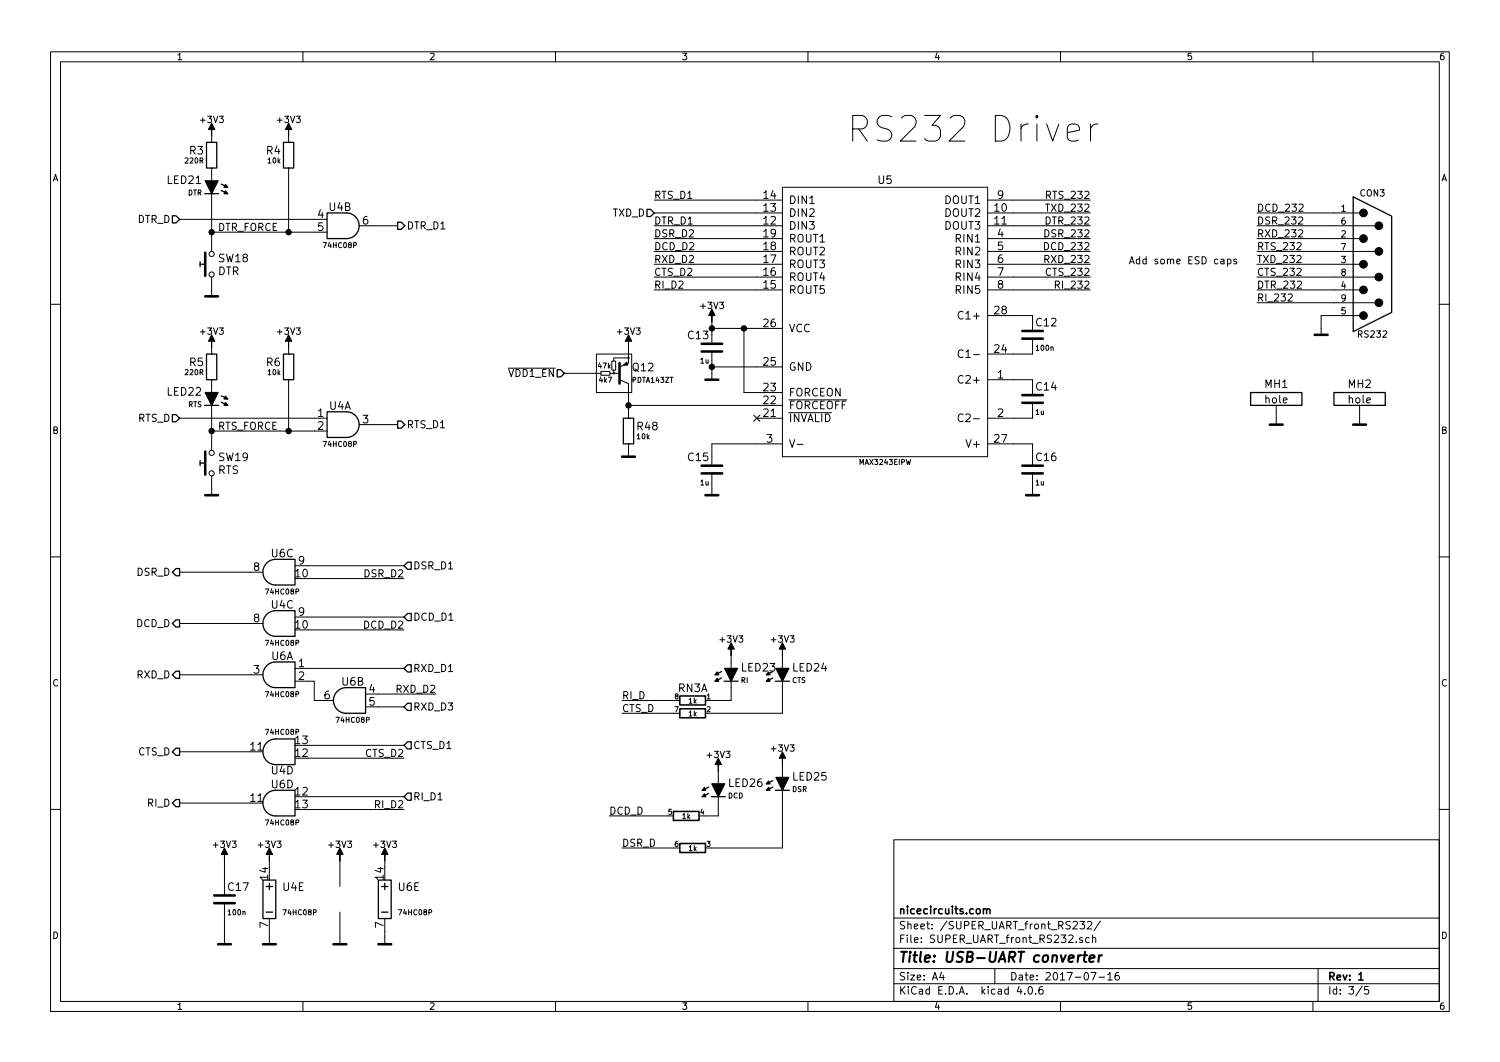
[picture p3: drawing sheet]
EESchema Schematic File Version 2
LIBS:SUPER_UART_front-rescue
LIBS:_test_
LIBS:niceAVR
LIBS:niceCommunicationIC
LIBS:niceConectorsOther
LIBS:niceDiodes
LIBS:niceDrivers
LIBS:niceLogic
LIBS:niceMechanical
LIBS:niceModules
LIBS:niceMosfets
LIBS:niceOpamps
LIBS:nicePinheaders
LIBS:nicePowerSupplies
LIBS:niceResonators
LIBS:niceRLC
LIBS:niceSensors
LIBS:niceSTM32
LIBS:niceSwitches
LIBS:niceTerminalBlocks
LIBS:Test
LIBS:pnAnalogOther
LIBS:pnConnector
LIBS:pnDiode
LIBS:pnLogic
LIBS:pnModules
LIBS:pnOpamp
LIBS:pnPins
LIBS:pnPowerManagement
LIBS:pnRC
LIBS:pnSwitches
LIBS:pnSymbols
LIBS:pnTransistor
LIBS:pnRelay
LIBS:74xgxx
LIBS:74xx
LIBS:cmos4000
LIBS:niceIsolators
LIBS:conn
LIBS:niceCpld
LIBS:niceFFC
LIBS:power
LIBS:SUPER_UART_front-cache
EELAYER 25 0
EELAYER END
$Descr A4 11693 8268
encoding utf-8
Sheet 3 5
Title "USB-UART converter"
Date "2017-07-16"
Rev "1"
Comp "nicecircuits.com"
Comment1 ""
Comment2 ""
Comment3 ""
Comment4 ""
$EndDescr
$Comp
L MAX3243EIPW U5
U 1 1
P 6900 2550
F 0 "U5" H 6900 3710 60  0000 C CNN
F 1 "MAX3243EIPW" H 6900 1510 40  0000 C CNN
F 2 "TSSOP-28_N" H 6900 1450 40  0001 C CNN
F 3 "" H 6900 2550 60  0001 C CNN
	1    6900 2550
	1    0    0    -1  
$EndComp
$Comp
L C C13
U 1 1
P 5550 2700
F 0 "C13" H 5570 2800 60  0000 L CNN
F 1 "1u" H 5570 2600 40  0000 L CNN
F 2 "0603_N" H 5570 2540 40  0001 L CNN
F 3 "" H 5550 2700 60  0001 C CNN
F 4 "Value" H 5550 2700 60  0001 C CNN "Fieldname"
	1    5550 2700
	-1   0    0    -1  
$EndComp
$Comp
L GND #PWR046
U 1 1
P 5550 2900
F 0 "#PWR046" H 5580 2870 10  0001 C CNN
F 1 "GND" H 5550 2775 40  0001 C CNN
F 2 "" H 5550 2900 50  0001 C CNN
F 3 "" H 5550 2900 50  0001 C CNN
	1    5550 2900
	1    0    0    -1  
$EndComp
$Comp
L +3V3-RESCUE-SUPER_UART_front #PWR047
U 1 1
P 5550 2500
AR Path="/5933AA35" Ref="#PWR047"  Part="1" 
AR Path="/5933A622/5933AA35" Ref="#PWR047"  Part="1" 
F 0 "#PWR047" H 5580 2530 10  0001 C CNN
F 1 "+3V3" H 5550 2630 50  0000 C CNN
F 2 "" H 5550 2500 50  0001 C CNN
F 3 "" H 5550 2500 50  0001 C CNN
	1    5550 2500
	1    0    0    -1  
$EndComp
$Comp
L GND #PWR048
U 1 1
P 5550 3800
F 0 "#PWR048" H 5580 3770 10  0001 C CNN
F 1 "GND" H 5550 3675 40  0001 C CNN
F 2 "" H 5550 3800 50  0001 C CNN
F 3 "" H 5550 3800 50  0001 C CNN
	1    5550 3800
	1    0    0    -1  
$EndComp
NoConn ~ 5900 3250
$Comp
L GND #PWR049
U 1 1
P 8050 3800
F 0 "#PWR049" H 8080 3770 10  0001 C CNN
F 1 "GND" H 8050 3675 40  0001 C CNN
F 2 "" H 8050 3800 50  0001 C CNN
F 3 "" H 8050 3800 50  0001 C CNN
	1    8050 3800
	1    0    0    -1  
$EndComp
$Comp
L C C12
U 1 1
P 8050 2600
F 0 "C12" H 8070 2700 60  0000 L CNN
F 1 "100n" H 8070 2500 40  0000 L CNN
F 2 "0603_N" H 8070 2440 40  0001 L CNN
F 3 "" H 8050 2600 60  0001 C CNN
	1    8050 2600
	1    0    0    -1  
$EndComp
Text Label 5100 1750 0    56   ~ 0
DTR_D1
Text Label 5100 1550 0    56   ~ 0
RTS_D1
$Comp
L DB9_MALE CON3
U 1 1
P 10700 2050
F 0 "CON3" H 10700 1500 50  0000 C CNN
F 1 "RS232" H 10700 2600 50  0000 C CNN
F 2 "pnConnector:DB9MV" H 10700 2050 50  0001 C CNN
F 3 "" H 10700 2050 50  0001 C CNN
	1    10700 2050
	1    0    0    1   
$EndComp
$Comp
L mounting_hole_plated MH2
U 1 1
P 10600 3100
F 0 "MH2" H 10600 3220 60  0000 C CNN
F 1 "hole" H 10600 3100 60  0000 C CNN
F 2 "mounting_hole_3.2_7.5_plated" H 10600 3010 40  0001 C CNN
F 3 "" H 10600 3100 60  0001 C CNN
	1    10600 3100
	1    0    0    -1  
$EndComp
$Comp
L GND #PWR050
U 1 1
P 10600 3250
F 0 "#PWR050" H 10630 3220 10  0001 C CNN
F 1 "GND" H 10600 3125 40  0001 C CNN
F 2 "" H 10600 3250 50  0001 C CNN
F 3 "" H 10600 3250 50  0001 C CNN
	1    10600 3250
	1    0    0    -1  
$EndComp
$Comp
L mounting_hole_plated MH1
U 1 1
P 9950 3100
F 0 "MH1" H 9950 3220 60  0000 C CNN
F 1 "hole" H 9950 3100 60  0000 C CNN
F 2 "mounting_hole_3.2_7.5_plated" H 9950 3010 40  0001 C CNN
F 3 "" H 9950 3100 60  0001 C CNN
	1    9950 3100
	1    0    0    -1  
$EndComp
$Comp
L GND #PWR051
U 1 1
P 9950 3250
F 0 "#PWR051" H 9980 3220 10  0001 C CNN
F 1 "GND" H 9950 3125 40  0001 C CNN
F 2 "" H 9950 3250 50  0001 C CNN
F 3 "" H 9950 3250 50  0001 C CNN
	1    9950 3250
	1    0    0    -1  
$EndComp
Text Label 8500 1650 2    56   ~ 0
TXD_232
Text Label 8500 1750 2    56   ~ 0
DTR_232
Text Label 8500 1850 2    56   ~ 0
DSR_232
Text Label 8500 2150 2    56   ~ 0
CTS_232
Text Label 8500 2250 2    56   ~ 0
RI_232
Text Label 8500 1950 2    56   ~ 0
DCD_232
Text Label 8500 2050 2    56   ~ 0
RXD_232
Text Label 9800 1950 0    56   ~ 0
RTS_232
Text Label 9800 1750 0    56   ~ 0
DSR_232
Text Label 9800 2150 0    56   ~ 0
CTS_232
Text Label 9800 2350 0    56   ~ 0
RI_232
Text Label 9800 1650 0    56   ~ 0
DCD_232
Text Label 9800 1850 0    56   ~ 0
RXD_232
Text Label 9800 2050 0    56   ~ 0
TXD_232
Text Label 9800 2250 0    56   ~ 0
DTR_232
$Comp
L GND #PWR052
U 1 1
P 10300 2550
F 0 "#PWR052" H 10330 2520 10  0001 C CNN
F 1 "GND" H 10300 2425 40  0001 C CNN
F 2 "" H 10300 2550 50  0001 C CNN
F 3 "" H 10300 2550 50  0001 C CNN
	1    10300 2550
	1    0    0    -1  
$EndComp
$Comp
L C C15
U 1 1
P 5550 3650
F 0 "C15" H 5570 3750 60  0000 L CNN
F 1 "1u" H 5570 3550 40  0000 L CNN
F 2 "0603_N" H 5570 3490 40  0001 L CNN
F 3 "" H 5550 3650 60  0001 C CNN
F 4 "Value" H 5550 3650 60  0001 C CNN "Fieldname"
	1    5550 3650
	-1   0    0    -1  
$EndComp
Wire Wire Line
	5550 2500 5550 2600
Wire Wire Line
	5550 2800 5550 2900
Wire Wire Line
	4900 3150 5900 3150
Wire Wire Line
	5550 2550 5900 2550
Connection ~ 5550 2550
Connection ~ 5800 2550
Wire Wire Line
	5900 3050 5800 3050
Wire Wire Line
	5900 2850 5550 2850
Connection ~ 5550 2850
Wire Wire Line
	5550 3800 5550 3750
Wire Wire Line
	5900 3450 5550 3450
Wire Wire Line
	5550 3450 5550 3550
Wire Wire Line
	8050 3800 8050 3750
Wire Wire Line
	7900 3450 8050 3450
Wire Wire Line
	8050 3450 8050 3550
Wire Wire Line
	7900 3250 8050 3250
Wire Wire Line
	8050 3250 8050 3200
Wire Wire Line
	8050 3000 8050 2950
Wire Wire Line
	8050 2950 7900 2950
Wire Wire Line
	7900 2750 8050 2750
Wire Wire Line
	8050 2750 8050 2700
Wire Wire Line
	8050 2500 8050 2450
Wire Wire Line
	8050 2450 7900 2450
Wire Wire Line
	10600 3250 10600 3200
Wire Wire Line
	9950 3250 9950 3200
Wire Wire Line
	5100 1550 5900 1550
Wire Wire Line
	5900 1650 5100 1650
Wire Wire Line
	5100 1750 5900 1750
Wire Wire Line
	8500 1550 7900 1550
Wire Wire Line
	8500 1650 7900 1650
Wire Wire Line
	8500 1750 7900 1750
Wire Wire Line
	8500 1850 7900 1850
Wire Wire Line
	8500 1950 7900 1950
Wire Wire Line
	8500 2050 7900 2050
Wire Wire Line
	8500 2150 7900 2150
Wire Wire Line
	8500 2250 7900 2250
Wire Wire Line
	10400 2450 10300 2450
Wire Wire Line
	10300 2450 10300 2550
Wire Wire Line
	9800 2350 10400 2350
Wire Wire Line
	10400 2250 9800 2250
Wire Wire Line
	9800 2150 10400 2150
Wire Wire Line
	10400 2050 9800 2050
Wire Wire Line
	9800 1950 10400 1950
Wire Wire Line
	10400 1850 9800 1850
Wire Wire Line
	9800 1750 10400 1750
Wire Wire Line
	10400 1650 9800 1650
Text Label 5100 2150 0    56   ~ 0
CTS_D2
Text Label 5100 1850 0    56   ~ 0
DSR_D2
Text Label 5100 2250 0    56   ~ 0
RI_D2
Text Label 5100 2050 0    56   ~ 0
RXD_D2
Text Label 5100 1950 0    56   ~ 0
DCD_D2
Wire Wire Line
	5100 1850 5900 1850
Wire Wire Line
	5100 1950 5900 1950
Wire Wire Line
	5100 2050 5900 2050
Wire Wire Line
	5100 2150 5900 2150
Wire Wire Line
	5100 2250 5900 2250
Text Label 8500 1550 2    56   ~ 0
RTS_232
Text Notes 6600 1100 0    200  ~ 0
RS232 Driver
$Comp
L MicroswitchSMT SW19
U 1 1
P 1650 3600
F 0 "SW19" H 1700 3650 60  0000 L CNN
F 1 "RTS" H 1700 3550 60  0000 L CNN
F 2 "pnSwitches:TACTB-64K-F" H 1700 3450 60  0001 L CNN
F 3 "" H 1650 3600 60  0000 C CNN
	1    1650 3600
	1    0    0    -1  
$EndComp
$Comp
L MicroswitchSMT SW18
U 1 1
P 1650 2050
F 0 "SW18" H 1700 2100 60  0000 L CNN
F 1 "DTR" H 1700 2000 60  0000 L CNN
F 2 "pnSwitches:TACTB-64K-F" H 1700 1900 60  0001 L CNN
F 3 "" H 1650 2050 60  0000 C CNN
	1    1650 2050
	1    0    0    -1  
$EndComp
$Comp
L diode_LED LED21
U 1 1
P 1650 1450
F 0 "LED21" H 1725 1510 60  0000 L CNN
F 1 "DTR" H 1725 1410 40  0000 L CNN
F 2 "pnSemiconductor:0805D" H 1725 1350 40  0001 L CNN
F 3 "" H 1650 1450 60  0001 C CNN
	1    1650 1450
	-1   0    0    -1  
$EndComp
$Comp
L diode_LED LED22
U 1 1
P 1650 3100
F 0 "LED22" H 1725 3160 60  0000 L CNN
F 1 "RTS" H 1725 3060 40  0000 L CNN
F 2 "pnSemiconductor:0805D" H 1725 3000 40  0001 L CNN
F 3 "" H 1650 3100 60  0001 C CNN
	1    1650 3100
	-1   0    0    -1  
$EndComp
$Comp
L GND #PWR053
U 1 1
P 1650 2250
F 0 "#PWR053" H 1650 2050 50  0001 C CNN
F 1 "GND" H 1650 2125 30  0001 C CNN
F 2 "" H 1650 2250 50  0001 C CNN
F 3 "" H 1650 2250 50  0001 C CNN
	1    1650 2250
	1    0    0    -1  
$EndComp
$Comp
L R_V R3
U 1 1
P 1650 1200
F 0 "R3" H 1710 1240 60  0000 L CNN
F 1 "220R" H 1710 1160 40  0000 L CNN
F 2 "0603_R_N" H 1710 1100 40  0001 L CNN
F 3 "" H 1650 1200 60  0001 C CNN
	1    1650 1200
	-1   0    0    -1  
$EndComp
$Comp
L +3V3-RESCUE-SUPER_UART_front #PWR054
U 1 1
P 1650 1050
AR Path="/5933BD81" Ref="#PWR054"  Part="1" 
AR Path="/5933A622/5933BD81" Ref="#PWR054"  Part="1" 
F 0 "#PWR054" H 1680 1080 10  0001 C CNN
F 1 "+3V3" H 1650 1180 50  0000 C CNN
F 2 "" H 1650 1050 50  0001 C CNN
F 3 "" H 1650 1050 50  0001 C CNN
	1    1650 1050
	1    0    0    -1  
$EndComp
$Comp
L GND #PWR055
U 1 1
P 1650 3800
F 0 "#PWR055" H 1650 3600 50  0001 C CNN
F 1 "GND" H 1650 3675 30  0001 C CNN
F 2 "" H 1650 3800 50  0001 C CNN
F 3 "" H 1650 3800 50  0001 C CNN
	1    1650 3800
	1    0    0    -1  
$EndComp
$Comp
L R_V R5
U 1 1
P 1650 2850
F 0 "R5" H 1710 2890 60  0000 L CNN
F 1 "220R" H 1710 2810 40  0000 L CNN
F 2 "0603_R_N" H 1710 2750 40  0001 L CNN
F 3 "" H 1650 2850 60  0001 C CNN
	1    1650 2850
	-1   0    0    -1  
$EndComp
$Comp
L +3V3-RESCUE-SUPER_UART_front #PWR056
U 1 1
P 1650 2700
AR Path="/5933BD95" Ref="#PWR056"  Part="1" 
AR Path="/5933A622/5933BD95" Ref="#PWR056"  Part="1" 
F 0 "#PWR056" H 1680 2730 10  0001 C CNN
F 1 "+3V3" H 1650 2830 50  0000 C CNN
F 2 "" H 1650 2700 50  0001 C CNN
F 3 "" H 1650 2700 50  0001 C CNN
	1    1650 2700
	1    0    0    -1  
$EndComp
Wire Wire Line
	1650 2250 1650 2200
Wire Wire Line
	1650 1550 1650 1900
Connection ~ 1650 1800
Wire Wire Line
	1650 1350 1650 1300
Wire Wire Line
	1650 1050 1650 1100
Wire Wire Line
	1650 3800 1650 3750
Wire Wire Line
	1650 3200 1650 3450
Wire Wire Line
	1650 3350 2450 3350
Connection ~ 1650 3350
Wire Wire Line
	1650 3000 1650 2950
Wire Wire Line
	1650 2700 1650 2750
Wire Wire Line
	2900 3300 3100 3300
Wire Wire Line
	1400 1700 2450 1700
Wire Wire Line
	3100 1750 2900 1750
Text Label 3150 5900 2    56   ~ 0
CTS_D2
Text Label 3150 4500 2    56   ~ 0
DSR_D2
Text Label 3150 6300 2    56   ~ 0
RI_D2
Text Label 3400 5400 2    56   ~ 0
RXD_D2
Text Label 3150 4900 2    56   ~ 0
DCD_D2
Wire Wire Line
	3150 4400 2400 4400
Wire Wire Line
	3150 4500 2400 4500
Wire Wire Line
	3150 4800 2400 4800
Wire Wire Line
	3150 4900 2400 4900
Wire Wire Line
	3150 5200 2400 5200
Wire Wire Line
	3150 5800 2400 5800
Wire Wire Line
	3150 5900 2400 5900
Wire Wire Line
	3150 6200 2400 6200
Wire Wire Line
	3150 6300 2400 6300
Wire Wire Line
	1950 6250 1400 6250
Wire Wire Line
	1400 5850 1950 5850
Wire Wire Line
	1950 5250 1400 5250
Wire Wire Line
	1400 4850 1950 4850
Wire Wire Line
	1950 4450 1400 4450
$Comp
L R_V R6
U 1 1
P 2250 2850
F 0 "R6" H 2310 2890 60  0000 L CNN
F 1 "10k" H 2310 2810 40  0000 L CNN
F 2 "0603_R_N" H 2310 2750 40  0001 L CNN
F 3 "" H 2250 2850 60  0001 C CNN
	1    2250 2850
	-1   0    0    -1  
$EndComp
$Comp
L +3V3-RESCUE-SUPER_UART_front #PWR057
U 1 1
P 2250 2700
AR Path="/5933BDC9" Ref="#PWR057"  Part="1" 
AR Path="/5933A622/5933BDC9" Ref="#PWR057"  Part="1" 
F 0 "#PWR057" H 2280 2730 10  0001 C CNN
F 1 "+3V3" H 2250 2830 50  0000 C CNN
F 2 "" H 2250 2700 50  0001 C CNN
F 3 "" H 2250 2700 50  0001 C CNN
	1    2250 2700
	1    0    0    -1  
$EndComp
Wire Wire Line
	2250 2700 2250 2750
Wire Wire Line
	2250 2950 2250 3350
Connection ~ 2250 3350
$Comp
L R_V R4
U 1 1
P 2250 1200
F 0 "R4" H 2310 1240 60  0000 L CNN
F 1 "10k" H 2310 1160 40  0000 L CNN
F 2 "0603_R_N" H 2310 1100 40  0001 L CNN
F 3 "" H 2250 1200 60  0001 C CNN
	1    2250 1200
	-1   0    0    -1  
$EndComp
$Comp
L +3V3-RESCUE-SUPER_UART_front #PWR058
U 1 1
P 2250 1050
AR Path="/5933BDD9" Ref="#PWR058"  Part="1" 
AR Path="/5933A622/5933BDD9" Ref="#PWR058"  Part="1" 
F 0 "#PWR058" H 2280 1080 10  0001 C CNN
F 1 "+3V3" H 2250 1180 50  0000 C CNN
F 2 "" H 2250 1050 50  0001 C CNN
F 3 "" H 2250 1050 50  0001 C CNN
	1    2250 1050
	1    0    0    -1  
$EndComp
Wire Wire Line
	2250 1050 2250 1100
Wire Wire Line
	2250 1300 2250 1800
Connection ~ 2250 1800
Wire Wire Line
	1650 1800 2450 1800
$Comp
L +3V3-RESCUE-SUPER_UART_front #PWR059
U 1 1
P 2100 6700
AR Path="/5933BDE3" Ref="#PWR059"  Part="1" 
AR Path="/5933A622/5933BDE3" Ref="#PWR059"  Part="1" 
F 0 "#PWR059" H 2130 6730 10  0001 C CNN
F 1 "+3V3" H 2100 6830 50  0000 C CNN
F 2 "" H 2100 6700 50  0001 C CNN
F 3 "" H 2100 6700 50  0001 C CNN
	1    2100 6700
	1    0    0    -1  
$EndComp
$Comp
L GND #PWR060
U 1 1
P 2100 7300
F 0 "#PWR060" H 2100 7100 50  0001 C CNN
F 1 "GND" H 2100 7175 30  0001 C CNN
F 2 "" H 2100 7300 50  0001 C CNN
F 3 "" H 2100 7300 50  0001 C CNN
	1    2100 7300
	1    0    0    -1  
$EndComp
$Comp
L C C17
U 1 1
P 1750 7000
F 0 "C17" H 1770 7100 60  0000 L CNN
F 1 "100n" H 1770 6900 40  0000 L CNN
F 2 "0603_N" H 1770 6840 40  0001 L CNN
F 3 "" H 1750 7000 60  0001 C CNN
	1    1750 7000
	1    0    0    -1  
$EndComp
$Comp
L GND #PWR061
U 1 1
P 1750 7300
F 0 "#PWR061" H 1750 7100 50  0001 C CNN
F 1 "GND" H 1750 7175 30  0001 C CNN
F 2 "" H 1750 7300 50  0001 C CNN
F 3 "" H 1750 7300 50  0001 C CNN
	1    1750 7300
	1    0    0    -1  
$EndComp
$Comp
L +3V3-RESCUE-SUPER_UART_front #PWR062
U 1 1
P 1750 6700
AR Path="/5933BDFC" Ref="#PWR062"  Part="1" 
AR Path="/5933A622/5933BDFC" Ref="#PWR062"  Part="1" 
F 0 "#PWR062" H 1780 6730 10  0001 C CNN
F 1 "+3V3" H 1750 6830 50  0000 C CNN
F 2 "" H 1750 6700 50  0001 C CNN
F 3 "" H 1750 6700 50  0001 C CNN
	1    1750 6700
	1    0    0    -1  
$EndComp
Wire Wire Line
	1750 6700 1750 6900
Wire Wire Line
	1750 7300 1750 7100
Wire Wire Line
	2100 7300 2100 7250
Wire Wire Line
	2100 6750 2100 6700
$Comp
L +3V3-RESCUE-SUPER_UART_front #PWR063
U 1 1
P 3000 6700
AR Path="/5933BE06" Ref="#PWR063"  Part="1" 
AR Path="/5933A622/5933BE06" Ref="#PWR063"  Part="1" 
F 0 "#PWR063" H 3030 6730 10  0001 C CNN
F 1 "+3V3" H 3000 6830 50  0000 C CNN
F 2 "" H 3000 6700 50  0001 C CNN
F 3 "" H 3000 6700 50  0001 C CNN
	1    3000 6700
	1    0    0    -1  
$EndComp
$Comp
L GND #PWR064
U 1 1
P 3000 7300
F 0 "#PWR064" H 3000 7100 50  0001 C CNN
F 1 "GND" H 3000 7175 30  0001 C CNN
F 2 "" H 3000 7300 50  0001 C CNN
F 3 "" H 3000 7300 50  0001 C CNN
	1    3000 7300
	1    0    0    -1  
$EndComp
$Comp
L GND #PWR065
U 1 1
P 2650 7300
F 0 "#PWR065" H 2650 7100 50  0001 C CNN
F 1 "GND" H 2650 7175 30  0001 C CNN
F 2 "" H 2650 7300 50  0001 C CNN
F 3 "" H 2650 7300 50  0001 C CNN
	1    2650 7300
	1    0    0    -1  
$EndComp
$Comp
L +3V3-RESCUE-SUPER_UART_front #PWR066
U 1 1
P 2650 6700
AR Path="/5933BE1F" Ref="#PWR066"  Part="1" 
AR Path="/5933A622/5933BE1F" Ref="#PWR066"  Part="1" 
F 0 "#PWR066" H 2680 6730 10  0001 C CNN
F 1 "+3V3" H 2650 6830 50  0000 C CNN
F 2 "" H 2650 6700 50  0001 C CNN
F 3 "" H 2650 6700 50  0001 C CNN
	1    2650 6700
	1    0    0    -1  
$EndComp
Wire Wire Line
	2650 6700 2650 6900
Wire Wire Line
	2650 7300 2650 7100
Wire Wire Line
	3000 7300 3000 7250
Wire Wire Line
	3000 6750 3000 6700
Wire Wire Line
	2450 3250 1400 3250
Text HLabel 1400 4450 0    56   Output ~ 0
DSR_D
Text HLabel 1400 4850 0    56   Output ~ 0
DCD_D
Text HLabel 1400 5250 0    56   Output ~ 0
RXD_D
Text HLabel 1400 5850 0    56   Output ~ 0
CTS_D
Text HLabel 1400 6250 0    56   Output ~ 0
RI_D
Text HLabel 1400 1700 0    56   Input ~ 0
DTR_D
Text HLabel 1400 3250 0    56   Input ~ 0
RTS_D
$Comp
L 74HC08P U4
U 3 1
P 2200 4850
F 0 "U4" H 2200 5000 60  0000 C CNN
F 1 "74HC08P" H 2200 4700 40  0000 C CNN
F 2 "niceSemiconductors:TSSOP-14_N" H 2300 4690 40  0001 L CNN
F 3 "" H 2200 4850 60  0001 C CNN
	3    2200 4850
	-1   0    0    -1  
$EndComp
$Comp
L 74HC08P U6
U 1 1
P 2200 5250
F 0 "U6" H 2200 5400 60  0000 C CNN
F 1 "74HC08P" H 2200 5100 40  0000 C CNN
F 2 "niceSemiconductors:TSSOP-14_N" H 2300 5090 40  0001 L CNN
F 3 "" H 2200 5250 60  0001 C CNN
	1    2200 5250
	-1   0    0    -1  
$EndComp
$Comp
L 74HC08P U6
U 2 1
P 2750 5450
F 0 "U6" H 2750 5600 60  0000 C CNN
F 1 "74HC08P" H 2750 5300 40  0000 C CNN
F 2 "niceSemiconductors:TSSOP-14_N" H 2850 5290 40  0001 L CNN
F 3 "" H 2750 5450 60  0001 C CNN
	2    2750 5450
	-1   0    0    -1  
$EndComp
$Comp
L 74HC08P U4
U 1 1
P 2650 3300
F 0 "U4" H 2650 3450 60  0000 C CNN
F 1 "74HC08P" H 2650 3150 40  0000 C CNN
F 2 "niceSemiconductors:TSSOP-14_N" H 2750 3140 40  0001 L CNN
F 3 "" H 2650 3300 60  0001 C CNN
	1    2650 3300
	1    0    0    -1  
$EndComp
$Comp
L 74HC08P U6
U 5 1
P 3000 7000
F 0 "U6" H 3100 7100 60  0000 L CNN
F 1 "74HC08P" H 3100 6900 40  0000 L CNN
F 2 "niceSemiconductors:TSSOP-14_N" H 3100 6840 40  0001 L CNN
F 3 "" H 3000 7000 60  0001 C CNN
	5    3000 7000
	1    0    0    -1  
$EndComp
$Comp
L 74HC08P U4
U 4 1
P 2200 5850
F 0 "U4" H 2200 6000 60  0000 C CNN
F 1 "74HC08P" H 2200 5700 40  0000 C CNN
F 2 "niceSemiconductors:TSSOP-14_N" H 2300 5690 40  0001 L CNN
F 3 "" H 2200 5850 60  0001 C CNN
	4    2200 5850
	-1   0    0    1   
$EndComp
$Comp
L 74HC08P U6
U 4 1
P 2200 6250
F 0 "U6" H 2200 6400 60  0000 C CNN
F 1 "74HC08P" H 2200 6100 40  0000 C CNN
F 2 "niceSemiconductors:TSSOP-14_N" H 2300 6090 40  0001 L CNN
F 3 "" H 2200 6250 60  0001 C CNN
	4    2200 6250
	-1   0    0    -1  
$EndComp
$Comp
L 74HC08P U4
U 5 1
P 2100 7000
F 0 "U4" H 2200 7100 60  0000 L CNN
F 1 "74HC08P" H 2200 6900 40  0000 L CNN
F 2 "niceSemiconductors:TSSOP-14_N" H 2200 6840 40  0001 L CNN
F 3 "" H 2100 7000 60  0001 C CNN
	5    2100 7000
	1    0    0    -1  
$EndComp
$Comp
L 74HC08P U4
U 2 1
P 2650 1750
F 0 "U4" H 2650 1900 60  0000 C CNN
F 1 "74HC08P" H 2650 1600 40  0000 C CNN
F 2 "niceSemiconductors:TSSOP-14_N" H 2750 1590 40  0001 L CNN
F 3 "" H 2650 1750 60  0001 C CNN
	2    2650 1750
	1    0    0    -1  
$EndComp
Text Label 1700 1800 0    56   ~ 0
DTR_FORCE
Text Label 1700 3350 0    56   ~ 0
RTS_FORCE
Text HLabel 3100 3300 2    56   Output ~ 0
RTS_D1
Text HLabel 3100 1750 2    56   Output ~ 0
DTR_D1
Text HLabel 3150 4400 2    56   Input ~ 0
DSR_D1
Text HLabel 3150 4800 2    56   Input ~ 0
DCD_D1
Text HLabel 3150 5200 2    56   Input ~ 0
RXD_D1
Text HLabel 3150 5800 2    56   Input ~ 0
CTS_D1
Text HLabel 3150 6200 2    56   Input ~ 0
RI_D1
$Comp
L 74HC08P U6
U 3 1
P 2200 4450
F 0 "U6" H 2200 4600 60  0000 C CNN
F 1 "74HC08P" H 2200 4300 40  0000 C CNN
F 2 "niceSemiconductors:TSSOP-14_N" H 2300 4290 40  0001 L CNN
F 3 "" H 2200 4450 60  0001 C CNN
	3    2200 4450
	-1   0    0    -1  
$EndComp
Wire Wire Line
	3400 5400 2950 5400
Wire Wire Line
	2950 5500 3150 5500
Text HLabel 3150 5500 2    56   Input ~ 0
RXD_D3
Wire Wire Line
	2500 5450 2450 5450
Wire Wire Line
	2450 5450 2450 5300
Wire Wire Line
	2450 5300 2400 5300
Text HLabel 5100 1650 0    56   Input ~ 0
TXD_D
$Comp
L diode_LED LED24
U 1 1
P 6100 5250
F 0 "LED24" H 6175 5310 60  0000 L CNN
F 1 "CTS" H 6175 5210 40  0000 L CNN
F 2 "pnSemiconductor:0805D" H 6175 5150 40  0001 L CNN
F 3 "" H 6100 5250 60  0001 C CNN
	1    6100 5250
	1    0    0    -1  
$EndComp
$Comp
L diode_LED LED23
U 1 1
P 5700 5250
F 0 "LED23" H 5775 5310 60  0000 L CNN
F 1 "RI" H 5775 5210 40  0000 L CNN
F 2 "pnSemiconductor:0805D" H 5775 5150 40  0001 L CNN
F 3 "" H 5700 5250 60  0001 C CNN
	1    5700 5250
	1    0    0    -1  
$EndComp
$Comp
L +3V3-RESCUE-SUPER_UART_front #PWR067
U 1 1
P 6100 5100
AR Path="/5943325E" Ref="#PWR067"  Part="1" 
AR Path="/5933A622/5943325E" Ref="#PWR067"  Part="1" 
F 0 "#PWR067" H 6130 5130 10  0001 C CNN
F 1 "+3V3" H 6100 5230 50  0000 C CNN
F 2 "" H 6100 5100 50  0001 C CNN
F 3 "" H 6100 5100 50  0001 C CNN
	1    6100 5100
	1    0    0    -1  
$EndComp
$Comp
L +3V3-RESCUE-SUPER_UART_front #PWR068
U 1 1
P 5700 5100
AR Path="/59433264" Ref="#PWR068"  Part="1" 
AR Path="/5933A622/59433264" Ref="#PWR068"  Part="1" 
F 0 "#PWR068" H 5730 5130 10  0001 C CNN
F 1 "+3V3" H 5700 5230 50  0000 C CNN
F 2 "" H 5700 5100 50  0001 C CNN
F 3 "" H 5700 5100 50  0001 C CNN
	1    5700 5100
	1    0    0    -1  
$EndComp
Wire Wire Line
	4850 5550 5250 5550
Wire Wire Line
	4850 5450 5250 5450
Wire Wire Line
	5550 5450 5700 5450
Wire Wire Line
	5700 5450 5700 5350
Wire Wire Line
	5550 5550 6100 5550
Wire Wire Line
	6100 5550 6100 5350
Wire Wire Line
	6100 5100 6100 5150
Wire Wire Line
	5700 5100 5700 5150
Text Label 4850 5450 0    56   ~ 0
RI_D
Text Label 4850 5550 0    56   ~ 0
CTS_D
$Comp
L R_network_4 RN3
U 1 1
P 5400 5450
F 0 "RN3" V 5300 5450 60  0000 C CNN
F 1 "1k" V 5400 5450 40  0000 C CNN
F 2 "niceRLC:4x0603_N" V 5550 5450 30  0001 C CNN
F 3 "" H 5400 5450 30  0000 C CNN
	1    5400 5450
	0    1    1    0   
$EndComp
$Comp
L R_network_4 RN3
U 2 1
P 5400 5550
F 0 "RN3" V 5350 5300 40  0001 C CNN
F 1 "1k" V 5400 5550 40  0000 C CNN
F 2 "niceRLC:4x0603_N" V 5550 5550 30  0001 C CNN
F 3 "" H 5400 5550 30  0000 C CNN
	2    5400 5550
	0    1    1    0   
$EndComp
$Comp
L R_network_4 RN3
U 3 1
P 5400 6600
F 0 "RN3" V 5350 6350 40  0001 C CNN
F 1 "1k" V 5400 6600 40  0000 C CNN
F 2 "niceRLC:4x0603_N" V 5550 6600 30  0001 C CNN
F 3 "" H 5400 6600 30  0000 C CNN
	3    5400 6600
	0    1    1    0   
$EndComp
Text Label 4750 6350 0    56   ~ 0
DCD_D
Text Label 4850 6600 0    56   ~ 0
DSR_D
Wire Wire Line
	6100 5950 6100 6000
Wire Wire Line
	5600 6000 5600 6050
Wire Wire Line
	5600 6350 5600 6250
Wire Wire Line
	5500 6350 5600 6350
Wire Wire Line
	6100 6600 6100 6200
Wire Wire Line
	5550 6600 6100 6600
Wire Wire Line
	4750 6350 5200 6350
Wire Wire Line
	4850 6600 5250 6600
$Comp
L +3V3-RESCUE-SUPER_UART_front #PWR069
U 1 1
P 6100 5950
AR Path="/59433291" Ref="#PWR069"  Part="1" 
AR Path="/5933A622/59433291" Ref="#PWR069"  Part="1" 
F 0 "#PWR069" H 6130 5980 10  0001 C CNN
F 1 "+3V3" H 6100 6080 50  0000 C CNN
F 2 "" H 6100 5950 50  0001 C CNN
F 3 "" H 6100 5950 50  0001 C CNN
	1    6100 5950
	1    0    0    -1  
$EndComp
$Comp
L +3V3-RESCUE-SUPER_UART_front #PWR070
U 1 1
P 5600 6000
AR Path="/59433297" Ref="#PWR070"  Part="1" 
AR Path="/5933A622/59433297" Ref="#PWR070"  Part="1" 
F 0 "#PWR070" H 5630 6030 10  0001 C CNN
F 1 "+3V3" H 5600 6130 50  0000 C CNN
F 2 "" H 5600 6000 50  0001 C CNN
F 3 "" H 5600 6000 50  0001 C CNN
	1    5600 6000
	1    0    0    -1  
$EndComp
$Comp
L diode_LED LED26
U 1 1
P 5600 6150
F 0 "LED26" H 5675 6210 60  0000 L CNN
F 1 "DCD" H 5675 6110 40  0000 L CNN
F 2 "pnSemiconductor:0805D" H 5675 6050 40  0001 L CNN
F 3 "" H 5600 6150 60  0001 C CNN
	1    5600 6150
	1    0    0    -1  
$EndComp
$Comp
L diode_LED LED25
U 1 1
P 6100 6100
F 0 "LED25" H 6175 6160 60  0000 L CNN
F 1 "DSR" H 6175 6060 40  0000 L CNN
F 2 "pnSemiconductor:0805D" H 6175 6000 40  0001 L CNN
F 3 "" H 6100 6100 60  0001 C CNN
	1    6100 6100
	1    0    0    -1  
$EndComp
$Comp
L C C16
U 1 1
P 8050 3650
F 0 "C16" H 8070 3750 60  0000 L CNN
F 1 "1u" H 8070 3550 40  0000 L CNN
F 2 "0603_N" H 8070 3490 40  0001 L CNN
F 3 "" H 8050 3650 60  0001 C CNN
F 4 "Value" H 8050 3650 60  0001 C CNN "Fieldname"
	1    8050 3650
	1    0    0    -1  
$EndComp
$Comp
L C C14
U 1 1
P 8050 3100
F 0 "C14" H 8070 3200 60  0000 L CNN
F 1 "1u" H 8070 3000 40  0000 L CNN
F 2 "0603_N" H 8070 2940 40  0001 L CNN
F 3 "" H 8050 3100 60  0001 C CNN
F 4 "Value" H 8050 3100 60  0001 C CNN "Fieldname"
	1    8050 3100
	1    0    0    -1  
$EndComp
$Comp
L R_network_4 RN3
U 4 1
P 5350 6350
F 0 "RN3" V 5300 6100 40  0001 C CNN
F 1 "1k" V 5350 6350 40  0000 C CNN
F 2 "niceRLC:4x0603_N" V 5500 6350 30  0001 C CNN
F 3 "" H 5350 6350 30  0000 C CNN
	4    5350 6350
	0    1    1    0   
$EndComp
$Comp
L R_V R48
U 1 1
P 4900 3350
F 0 "R48" H 4960 3390 60  0000 L CNN
F 1 "10k" H 4960 3310 40  0000 L CNN
F 2 "0603_R_N" H 4960 3250 40  0001 L CNN
F 3 "" H 4900 3350 60  0001 C CNN
	1    4900 3350
	1    0    0    -1  
$EndComp
$Comp
L PDTA143ZT Q12
U 1 1
P 4800 2900
F 0 "Q12" H 4925 2950 60  0000 L CNN
F 1 "PDTA143ZT" H 4925 2850 40  0000 L CNN
F 2 "niceSemiconductors:SOT23-3_N" H 4950 2800 20  0001 L CNN
F 3 "" H 4795 2900 60  0000 C CNN
	1    4800 2900
	1    0    0    -1  
$EndComp
Wire Wire Line
	4900 3050 4900 3250
$Comp
L +3V3-RESCUE-SUPER_UART_front #PWR071
U 1 1
P 4900 2700
AR Path="/594889A8" Ref="#PWR071"  Part="1" 
AR Path="/5933A622/594889A8" Ref="#PWR071"  Part="1" 
F 0 "#PWR071" H 4930 2730 10  0001 C CNN
F 1 "+3V3" H 4900 2830 50  0000 C CNN
F 2 "" H 4900 2700 50  0001 C CNN
F 3 "" H 4900 2700 50  0001 C CNN
	1    4900 2700
	1    0    0    -1  
$EndComp
Wire Wire Line
	4900 2700 4900 2750
Connection ~ 4900 3150
Wire Wire Line
	5800 3050 5800 2550
$Comp
L GND #PWR072
U 1 1
P 4900 3500
F 0 "#PWR072" H 4930 3470 10  0001 C CNN
F 1 "GND" H 4900 3375 40  0001 C CNN
F 2 "" H 4900 3500 50  0001 C CNN
F 3 "" H 4900 3500 50  0001 C CNN
	1    4900 3500
	1    0    0    -1  
$EndComp
Wire Wire Line
	4900 3500 4900 3450
Wire Wire Line
	4650 2900 4400 2900
Text HLabel 4400 2900 0    56   Input ~ 0
~VDD1_EN
Text Notes 8800 2050 0    56   ~ 0
Add some ESD caps
$EndSCHEMATC
